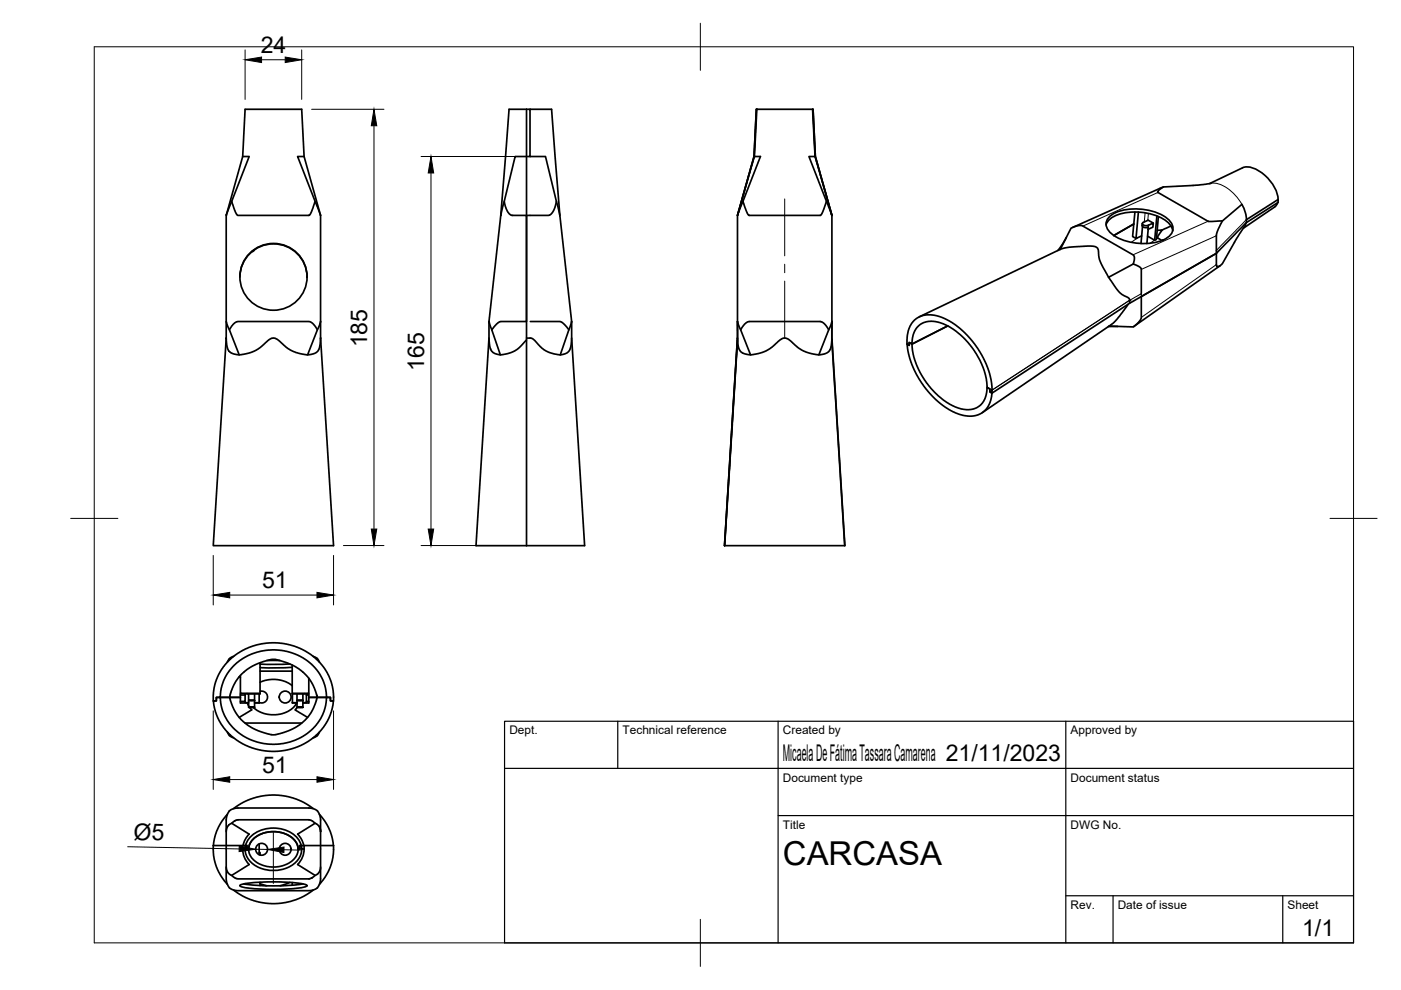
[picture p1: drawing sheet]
<svg xmlns="http://www.w3.org/2000/svg" width="297mm" height="210mm" viewBox="0 0 297 210" stroke-linecap="round" stroke-linejoin="round" font-family="sans-serif">
<!-- layer: Visible -->
<g fill="none" stroke="#000" stroke-width=".36">
<path d="M51.5 33.2h1.3l-4.8 12.4v22.6l.6 1.7M51.5 33.2l.5-10h12l.5 10M51.5 33.2l-3.5 12.5M64.5 33.2h-1.4l4.9 12.5M64.5 33.2l3.5 12.5M111.6 23.2h-3.7l-1.7 22.5M111.6 23.2h.8v10h-3.2l-2.3 9.5 .5 1.6 .4 .8 .4 .4 .3 .2h3.1v22.5h-5.5l-.8 .5-1 1.2 1.8 5.3 1.5-.2 1.7-.7 .8-.6 1.5-1.6M111.6 23.2v92.5M112.4 33.2h3.3l2.3 9.5-.6 2-.5 .6-.4 .3-4.9 .1M112.4 23.2h4.5l1.8 22.5M159.9 33.2l-3.5 12.5M159.9 33.2h1.3l-3.7 9.5 .7 2.1 .5 .8 15.2 .1 .6-1 .7-2"/>
<path d="M160.4 23.2l-.5 10M160.5 23.2l-.6 10-3.5 12.5M160.5 23.2h11.8M160.5 23.2l-.6 10M172.3 23.2l.2 5a21.1 21.1 0 0 0 .5 5.8l3.4 11.7M172.3 23.2h.1M172.4 23.2l.5 10 3.5 12.5M172.8 33.2h-1.3l4.9 12.5M246.7 39.6l-.9 .6-.3 .6 10.7 6.1 3-.1M256.8 38.9l-2.9 .4-7.2 .3-19.3 8.6M263.4 35.6a4.9 4.9 0 0 1 4.8 1.6 7.6 7.6 0 0 1 2.8 5.1M263.5 35.6l-7 3.3"/>
<path d="M49.1 42.7l.7 2.1 .6 .9h15.1l.5-.7 .8-2.3M50.9 58.7a7.1 7.1 0 0 1 7.1-7 7.1 7.1 0 0 1 7.1 7M53.9 52.9l-.5 .5M68 45.7v22.5M106.2 45.7l-2.5 22.5M106.9 42.7l-.7 3M118 42.7l.7 3 2.5 22.5M157.5 42.7l-1.1 2.9v22.6M176.4 45.7v26l2.7 44M224.8 52.9l2.3-4.5 1.3-.5 .9-.1 11 6.3 .2 .2v.7l-.2 1M226.1 50.3l-1.8 2.8M234.5 47.7a4.6 4.6 0 0 1 3.9-2.6 12 12 0 0 1 9.2 2.1l.9 1.1 .1 .6"/>
<path d="M235 58.8l-1.7-3.3-.3-1-.1-1.4-.4-.6-.6-.3h-1.4l-4.8 .4-1 .3-29.8 14.3M235.1 46a9.8 9.8 0 0 1 8.6-1.4 7.1 7.1 0 0 1 4.8 2.9 2.16 2.16 0 0 1-1 2.9 11.7 11.7 0 0 1-11.7-.7 2.31 2.31 0 0 1-.7-3.7zM240.4 47.5l-4.3 2.4M240.6 45l-.5 5.2 .8 .4 .5-5.6M242.1 50l-1.2 .6M242.2 47.4l-.1 .4a.96 .96 0 0 0 1.3 .4M242.2 48.1l-.3 3.5M242.4 47.2l1-.5 1.1 .6M242.4 47.1l-.2 .3 .1 .2 .7 .3 .5-.1M243.4 48.6l-.2 3M243.5 47.8l1-.5-.1 .9-1 .4zM245.3 45.8l-.5 5.1-1.5-.8"/>
<path d="M245.6 45.9l-.4 4.9-.4 .1M246.4 48.8l-1 1.5v.2l1 .5M248.3 47.9l-1.9 .9h-1.1M257.9 53.7l-15.9 9.2v4.5l-.6 .9-1 1-5.3-.2M258.7 56.3l-18.4 13M263.3 43.3l-4.1 3.5-1 2.1-.3 .9v6.4l.1 .3 .5-.1 .7-.5 3-5.4 1.6-2.4M263.3 43.3l.7 1.7 .3 1.6M264.2 47.3l-.4 .8M264.3 47.2l6.7-4.3v-.6l-6.7 4.3v.6l-6.4 6.5-18.4 10.6M270.9 43l-.7 .9-6.6 4.5M48 68.2v3.5l-2.8 44h25.5l-2.7-44M48 71.7l.1 1.4 .3 1.2 .5 .5 .8 .3 1.3 .1 2.7-.7 1.5-.8 1.8-1.6 1-.4 .8 .3 2 1.7 1.1 .7 1.6 .5 1.7 .3"/>
<path d="M67.3 69.9l-1-1.4-.8-.3h-15.3l-.8 .6-.8 1.1 2.1 5.3M68 68.2v3.5M68 68.2l-2.8 7 1.5-.3 .7-.5 .4-.8 .2-1.9M103.7 68.2v3.5l-2.8 44h10.7M103.7 71.7l.1 1.7 .4 1.1 .6 .4 1.3 .3M103.7 68.2l.6 1.7M112.4 68.2h6.4l.9 .6 .9 1.1M121.2 71.7l-.1 1.7-.4 1-.9 .6-.9 .2-1.6-.2-1.2-.4-1.3-.8-1.9-2-.3-.1h-1M121.2 68.2v3.5l2.8 44h-12.4M121.2 68.2l-2.4 7M156.4 68.2v3.9l-2.8 43.6M156.4 68.2l.6 1.7"/>
<path d="M156.4 68.2v3.5l-2.8 44M156.4 71.7l-2.8 44M156.4 72.1l.1 1.4 .3 .8 .8 .6 1.1 .3 1.8-.2 1.8-.6 1.4-.9 1.7-1.4 1-.4 .8 .2 1.9 1.8 1.2 .7 1.5 .5 1.8 .3M175.7 69.9l-1-1.3-.8-.4h-15.3l-.8 .6-.8 1.1 2.1 5.3M176.4 72.1l2.7 43.6M176.4 68.2v4l-.3 1.7-.3 .5-.4 .4-.6 .2-1.2 .2zM192.3 73l.5 .2v-.6l.6 .4 .1 1.3 .4 2 .9 2.1 1.2 2.1 1.7 2.2 2.3 2.1 1.9 1.2 1.4 .6 1.6 .3 1.5-.2 1.3-.6 .9-1.1 .5-1.2 .2-1.7 .6 .4v.6l.4 .4-.4 1.8-.7 1.3-.8 .8-1.2 .6-1.2 .2h-1.2l-1.6-.4-1.2-.5-2.8-1.9-2.8-2.9-2-3-1.6-3.6zM193.7 68.1l.8-.7 1.1-.5 .9-.1h1.6l1.4 .4 1.7 .8 1.5 1 1.5 1.2 1.6 1.7 1.4 1.8 1.9 3.6 1 3.1 .2 2.9-.4-.2v-.6l-.6-.4-.3-2.5-1.2-3.1-1.8-2.9-2.1-2.4-2.1-1.6-1.8-.9-1.6-.5h-1.8l-1.3 .5-1 .9-.7 1.3-.2 2.1-.6-.4v.6l-.5-.2 .1-1.8 .3-1.5zM200.9 69.1l-7.5 3.9M237 69.2l-2 .1M239.2 64.5l-2.4 3.2-1.2 1.1-27.3 18.7M242 62.2v-5.2l-.8-.6-.9-.4-5.3 2.8 2.2 3 .7 .7 1.5 .8 .1 1-29.2 19"/>
<path d="M153.6 115.7h.1M153.6 115.7h25.5M48.6 139.6l-.4 .8M49.5 139.2l-.9 .4 .2 .2M66.4 139.2l.9 .4M67.1 139.8l.2-.2 .4 .8M45.9 147.9h.8l.2 1.8 .7 2.1 1.1 1.7 1.7 1.7 1.2 .9 1.8 .8 2.4 .7 1.9 .2 2.2-.1 1.5-.4 2.2-.8 1.3-.8 1.9-1.7 1.3-1.9 .8-1.9 .3-2.3h.9v.7h.6v.2l-.4 2-.9 2.1-1.3 1.9-1.5 1.5-2 1.4-2.1 .9-2.1 .5-2.9 .2-2.5-.3-2.3-.7-2.3-1.2-1.9-1.6-1.6-1.9-1.2-2.6-.4-2.4h.6zM48.2 140.4l1.3-1.2 1.4-1 1.9-.9 1.7-.6 2.1-.4h1.8l1.9 .2 2.2 .5 1.8 .8 1.6 1 1.4 1.1 1.3 1.5 1.1 1.8 .6 1.5 .4 1.9v2h-.6v-.7h-.9l-.2-2-.6-1.8-.9-1.7-1.4-1.5-1.8-1.4-1.8-.8-2.2-.7-2-.2-2.1 .1-2.5 .6-2.1 1.1-1.4 1-1.6 1.7-.9 1.4-.8 2.2-.2 2h-.8v.7h-.7l.2-2.8 .5-1.7 1-2zM48.2 155.2l.4 .8 .2-.2M48.6 156l.9 .4M50.7 143.5l.3 .1M51 147.4v1.6h1.7"/>
<path d="M51 143.2v3.8h4.1M51 147v.4M51.2 143l1.2-1.1 1.6-.9 1.7-.7 1.9-.5 1.4 .1 2.7 1 1.6 .9 1.1 .8 1.1 1.2 .8 1.3 .9 2.7-.7 2.3-1 1.6-1.6 1.6-1.3 1-1.9 .8-2.1 .6-.9 .1-3.5-1.1-2-1.2-1.6-1.5-1.2-2-.7-2.1h-2h4.3l-2.3-.1 .9-2.6zM52 153.3h12M52 147.4v1.3h-1M52 147.2v.2h-1M52 148.7v.2M52 148.9l.7 .1M52.4 149l.3 .6M52.5 147.1l-.5 .1M52.7 147.1v2.9M52.7 150h1.3z"/>
<path d="M52.7 148.5h1.3zM53 150l.3 .6-2.6 1.5M54 149h.9M54 147.1v2.9M54.9 147.1v1.9h-.9M55.1 144.6l2-.5h1.7l1.9 .5 1.3 .8M55.1 140.5v6.6h-2.6M55.1 142.3h6.9M55.2 146.6a1.26 1.26 0 0 1 1.5 1.3 1.26 1.26 0 0 1-1.7 1M56.6 140h2.8M61.5 140.8h-6.4M62 141v6.1h2.5"/>
<path d="M62 141.5l-6.9 .1M62 147.1v1.9h1M62 149h1M62.9 149l-.5 .9-1.1 .8-1.3 .6-1.1 .2h-1.6l-1.4-.3-1.3-.5-.8-.7M63 147.1v2.9l-.2 .2a.25 .25 0 0 0-.2 .3 .25 .25 0 0 0 .3 .2l2.3 1.4M63 150h1.2zM63 148.5h1.2zM64.2 149h.3M64.2 147.1v2.9M65 147.4v1.5l-.5 .1M65.5 147.9h3.7M65.5 147.4v1.3h-.5"/>
<path d="M65.5 147v.4h-.5v-.2l-.5-.1M65.5 143.8v3.2h-3.5M65.5 148.7v.3h-1.3M67.1 155.8l.2 .2-.9 .4M67.7 155.2l-.4 .8M48 176.3l.2-1 .4-.5 .5-.2 3.7 2.3M48.2 172.7l-1.3 1.6-.9 1.7-.5 1.7-.2 1.6M49.1 174.6l.7-.6 .6-.2h15.1l.7 .2 .6 .6-3.7 2.3M49.5 171.4l1.5-1 2.1-1 2.2-.6 2.2-.2h2l2.7 .6 2.3 1 1.9 1.2M51.5 179.3v.7h.5v-.7M52 179.3h.4v.7h.3M52 179.3h-6.8l.1 2 .6 2.5 1 2 1.3 1.7"/>
<path d="M52.8 176.8l-.8 1.2-.5 1.3M53.2 177.4a7.2 7.2 0 0 1 10 .5l.7 1.4h-.3v.7h-.4l-.2-1-.5-.8-.7-.7-.9-.6-2.2-.5-2.4 .1-1.3 .5-1.1 .7-.9 1.2-.3 1.1h-.3v-.7h-.3l.2-.7zM53.7 177.9l1.3-.9 1.3-.5 2.1-.2 1.6 .3 1.7 .9 1 1 .5 1.1-.1 1.3-.4 .8-.7 .8-1.8 1-1.8 .3h-1.2l-1.4-.3-1.2-.6-.8-.6-.9-1.4-.2-.8 .1-.8 .3-.7zM54.9 178.9v2.3M63.1 176.8l.8 1.2 .5 1.3M64 179.3v.7h.5M64.5 179.3h-.9v.7M66.8 174.6l.9 .6 .3 1.1v-2.7l-.3-.9-.4-.8-1.3-.5-15.7-.1-1.4 .4-.6 .8-.3 1.1 .1 10.9 .3 .6 .7 .5 3.7-2.3M67.7 172.7l1.3 1.6 .9 1.7 .5 1.7 .3 1.6M68 176.3l-.1 10.4-.2 .9-.4 .6-1 .5-16 .1-.8-.1-.9-.5-.5-1-.1-3.4M49.1 185.6l.6 .5 .7 .2h15.1l.6-.2 .7-.5M49.5 188.7l1.9 1.3 1.7 .7 2.2 .6 2.2 .3 3-.2 2.3-.7 1.7-.7 1.9-1.3"/>
<path d="M51 187.6a38.7 38.7 0 0 1 12.4-.3 2.44 2.44 0 0 1 1.7 .5 6.5 6.5 0 0 1-3.5 .7 37.5 37.5 0 0 1-10.6-.6l-.2-.1zM51.5 180a4.6 4.6 0 0 0 1.3 3.3M51.7 187.4a47.3 47.3 0 0 0 12.5 0M52 187.4v.1M52 180a4.5 4.5 0 0 0 3.7 4.2 6.8 6.8 0 0 0 7.8-2.5l.5-1.7M54.9 180.8h.2v.5M55.1 187.4l1.5 .4M55.1 187.1v.7M61.5 187.1l-2.1 .7M62 187.1v.6M63.1 183.3l3.7 2.3 .5-.3 .4-.4 .3-1.1M64.5 180a4.6 4.6 0 0 1-1.4 3.3"/>
<path d="M64.5 180v-.7h6.2l-.1 2.3-.5 2.1-1.2 2.3-1.2 1.5"/>
<circle cx="58" cy="58.7" r="7.1"/>
<circle cx="60.5" cy="147.8" r="1.26"/>
<circle cx="55.5" cy="180.1" r="1.26"/>
<circle cx="60.5" cy="180.1" r="1.26"/>
</g>
<!-- layer: Visible Narrow -->
<g fill="none" stroke="#000" stroke-width=".21">
<path d="M256.8 38.8a7 7 0 0 1 5.8 3.4l.7 1.1M241.3 50.4l-1.5 1M242.8 45.1l-.2 2M243.5 45.3l-.1 1.5M244.8 50.9l-1 .7M245.4 50.5l-.2 .1M245.5 40.8l-15.9 7.1M256.1 46.9l-15.9 7.1M257.9 56.1l-15.9 11.2M257.9 50l-15.9 7.1M264.3 46.6l-6.4 6.5M239.5 63.7l-29.2 19"/>
<path d="M239.5 63.6l-29.2 19.1M242 62.9v-.6l-2.5 1.4M242 62.2v.1"/>
</g>
<!-- layer: Visible -->
<g fill="#000">
<circle cx="159.9" cy="33.2" r=".18"/>
<circle cx="160.4" cy="23.2" r=".18"/>
<circle cx="239.5" cy="63.7" r=".18"/>
</g>
<!-- layer: BORDER -->
<path d="M20 9.9h267v190h-267zM148.5 4.9v10M15 109.9h10M282 109.9h10M148.5 194.9v10" fill="none" stroke="#000" stroke-width=".21"/>
<!-- layer: TITLEBLOCK -->
<path d="M107 152.9h180v47h-180zM131 152.9v10M165 152.9v47M226 152.9v47M107 162.9h180M165 172.9h122M226 189.9h61M236 189.9v10M272 189.9v10" fill="none" stroke="#000" stroke-width=".25"/>
<!-- layer: FD_Dimensions -->
<g fill="none" stroke="#000" stroke-width=".21">
<path d="M52 10.6v10.5M55.5 12.7h5M64 10.6v10.5M66.1 23.2h15.3M79.3 26.7v85.5M89.3 33.2h23.8M91.4 36.7v75.5M45.2 117.8v10.5M70.7 117.8v10.5M72.8 115.7h8.6M89.3 115.7h21M48.7 126.2h18.5"/>
<path d="M45.2 150.7v16.7M70.7 150.7v16.7M27.1 179.5l23.6 .5M48.7 165.3h18.5M54.2 180.1h2.5M60.2 180.2h3.5"/>
</g>
<path d="M52 12.7l3.5-.6v1.2zM60.5 12.1l3.5 .6-3.5 .6zM79.3 23.2l.6 3.5h-1.2zM91.4 33.2l.5 3.5h-1.1zM78.7 112.2h1.2l-.6 3.5zM90.8 112.2h1.1l-.5 3.5zM45.2 126.2l3.5-.6v1.2zM67.2 125.6l3.5 .6-3.5 .6zM45.2 165.3l3.5-.6v1.2zM50.7 179.4l3.5 .7-3.5 .5zM56.7 180.1l3.5-.5v1.2zM67.2 164.7l3.5 .6-3.5 .6z" fill="#000" stroke="#000" stroke-width=".21"/>
<!-- layer: Smart Centers -->
<path d="M166.4 42.2v12M166.4 56v1.8M166.4 59.6v12.1M58 176.5v10.8" fill="none" stroke="#000" stroke-width=".21"/>
<text font-size="7" x="166" y="183.4">CARCASA</text>
<g font-size="4.9">
<text x="55.3" y="11.3">24</text>
<text x="77.8" y="73.7" transform="rotate(-90 77.8 73.7)">185</text>
<text x="89.9" y="78.7" transform="rotate(-90 89.9 78.7)">165</text>
<text x="55.6" y="124.7">51</text>
<text x="166" y="161.4">Micaela De Fátima Tassara Camarena 21/11/2023</text>
<text x="55.6" y="163.8">51</text>
<text x="28.3" y="178" transform="rotate(1 28.3 178)">Ø5</text>
<text x="276.1" y="198.6">1/1</text>
</g>
<g font-size="2.5">
<text x="108" y="155.7">Dept.</text>
<text x="132" y="155.7">Technical reference</text>
<text x="166" y="155.7">Created by</text>
<text x="227" y="155.7">Approved by</text>
<text x="166" y="165.7">Document type</text>
<text x="227" y="165.7">Document status</text>
<text x="166" y="175.7">Title</text>
<text x="227" y="175.7">DWG No.</text>
<text x="227" y="192.7">Rev.</text>
<text x="237" y="192.7">Date of issue</text>
<text x="273" y="192.7">Sheet</text>
</g>
</svg>
